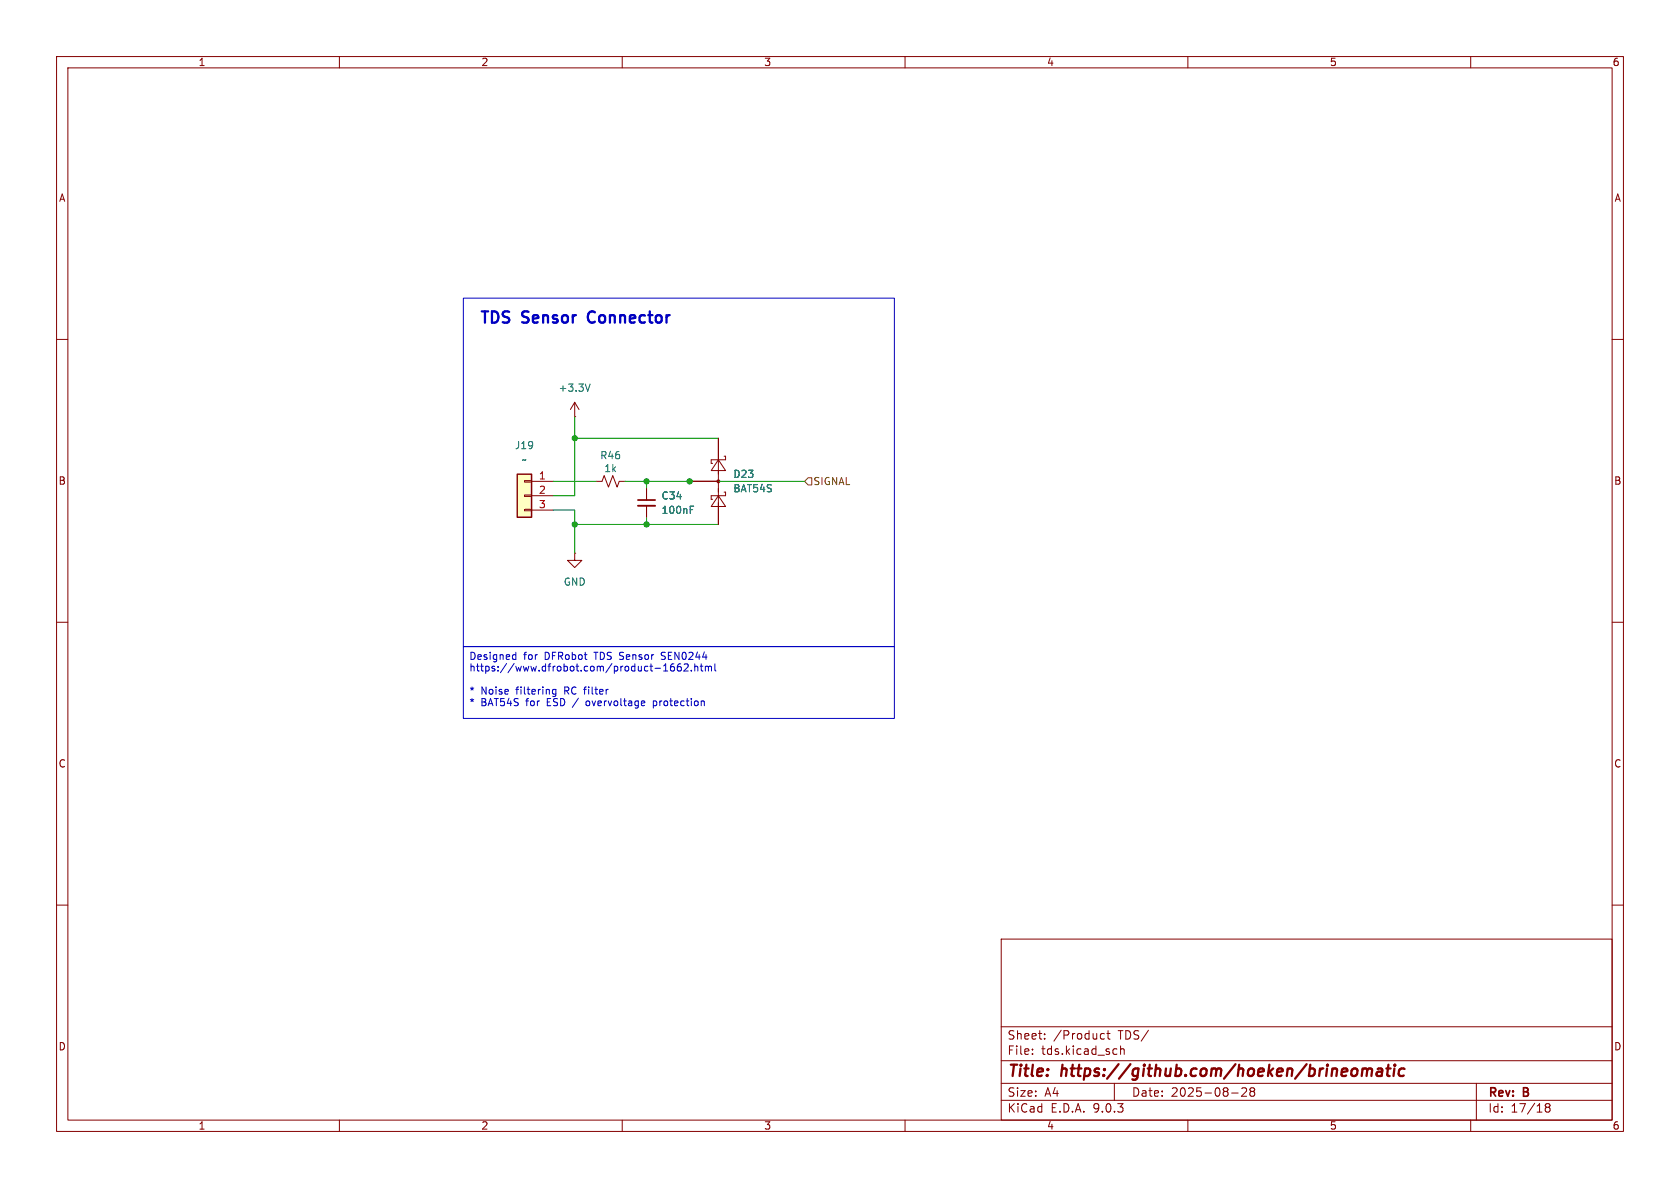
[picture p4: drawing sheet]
<svg xmlns="http://www.w3.org/2000/svg" width="297mm" height="210mm" viewBox="0 0 297 210" stroke-linecap="round" stroke-linejoin="round" font-family="sans-serif">
<g fill="none" stroke="#840000" stroke-width=".18">
<path d="M10 10h277v190h-277zM12 12h273v186h-273zM60 10v2M110 10v2M160 10v2M210 10v2M260 10v2M10 60h2M285 60h2M10 110h2M285 110h2M10 160h2"/>
<path d="M177 166h108v32h-108zM285 160h2M60 198v2M110 198v2M160 198v2M177 194.5h108M177 191.5h108M177 187.5h108M177 181.5h108M182.5 186.3v.1M182.5 185.5v.1M184.7 183.6v.1"/>
<path d="M184.7 182.8v.1M194.7 183.6h.5M194.7 182.8h.5M195.7 182.7h.5M195.9 182.2v1.3l.3 .2M197 191.5v3M197.3 185.4l.2 .1M197.5 186.3l-.2 .1M198.1 184.9v1.5M198.1 185.5l.2-.1 .4 .1v.9M210 198v2M217.7 193.2h1.2"/>
<path d="M220.3 192.4v.5l-.8 .9h.9M221 192.4v.3l.2 .2M221.2 192.9l-.2 .3v.5l.2 .1 .5-.1 .1-.2-.1-.4-.2-.2M221.2 192.9h.3M221.7 192.4l.1 .3-.3 .2M260 198v2M261 191.5v6.5M273.5 195.7l-.3-.2 .3-.4 .4 .1 .1 .2-.3 .3M273.5 195.7l-.3 .3v.5l.3 .1 .4-.1 .1-.2v-.4l-.3-.2M273.5 195.7h.2"/>
</g>
<g fill="none" stroke="#840000" stroke-width=".4">
<path d="M240.9 189.1a.49 .49 0 0 1 .8 .1M240.9 188.9l-.2 1.3M241.7 189.2a.5 .5 0 0 1 .8-.2l-.1 1.2M241.7 189.2l-.1 1M243.6 189l.2-.1 .5 .1v1.2M244.4 189.4h-.7a.4 .4 0 0 0-.4 .4 .4 .4 0 0 0 .3 .4l.7-.1M245.1 188.9h.7M245.5 188.2l-.3 1.7 .1 .2 .4 .1M246.5 188.9l-.2 1.3M246.6 188.2v.2M246.6 188.2l-.1 .1 .1 .1M246.6 188.2l.1 .1-.1 .1"/>
<path d="M248.3 189a.66 .66 0 0 0-1 .3v.5l.1 .3 .2 .1 .6-.1"/>
</g>
<path d="M91.4 83.8h2.6v7.6h-2.6z" fill="#ffffc2"/>
<path d="M91.4 83.8h2.6v7.6h-2.6z" fill="none" stroke="#840000" stroke-width=".25"/>
<g fill="none" stroke="#840000" stroke-width=".18">
<path d="M101.6 73.7h.1M101.6 71.1l-.8 1.3M101.6 71.1l.8 1.3M101.6 71.1v2.6M127 77.5v15.2M92.7 85h1.3v.2h-1.3zM92.7 87.5h1.3v.3h-1.3zM92.7 90h1.3v.3h-1.3zM94 85.1h3.8M94 87.6h3.8M94 90.2h3.8M101.6 97.8v1.3h1.3l-1.3 1.2-1.3-1.2h1.3"/>
<path d="M101.6 97.8h.1M105.4 85.1h1l.4-1 .8 2 .7-2 .8 2 .4-1h1M114.3 86.4v2M114.3 89.4v2M121.9 85.1h5.1M127 87.6l1.3 1.9h-2.6zM127 81.3l1.3 1.9h-2.6zM128 87h.3v.6h-2.6v.7h.3M128 80.6h.3v.7h-2.6v.6h.3"/>
</g>
<path d="M112.8 88.4h3" fill="none" stroke="#840000" stroke-width=".3"/>
<path d="M112.8 89.4h3" fill="none" stroke="#840000" stroke-width=".33"/>
<path d="M104.3 67.9l-.4 1.3M122 90.1h.5M122 89.5h.6" fill="none" stroke="#006464" stroke-width=".18"/>
<circle cx="127" cy="85.1" r=".25" fill="#840000" stroke="#840000" stroke-width=".18"/>
<path d="M142.9 84.5h.6v1.2h-.6l-.7-.6z" fill="none" stroke="#725600" stroke-width=".18"/>
<path d="M101.6 73.7v13.9h-3.8M101.6 77.5h25.4M97.8 85.1h7.6M97.8 90.2h3.8v7.6M101.6 92.7h25.4M110.5 85.1h31.7M114.3 85.1v1.3M114.3 91.4v1.3" fill="none" stroke="#009600" stroke-width=".18"/>
<g fill="none" stroke="#0000c2" stroke-width=".18">
<path d="M81.9 52.7h76.2v61.6h-76.2zM81.9 114.3h76.2v12.7h-76.2zM90.8 115.7l.4 .1M91.2 115.3v1.3M91.2 116.5l-.4 .1M116.9 116.5l.2 .1M117.1 115.3l-.2 .2 .2 .4M117.3 118.6h.7M117.6 117.5l-.3 .2M117.7 117.3v1.3M118.7 117.5a.99 .99 0 0 0-.1 1.1h.5l.2-.5-.3-.3h-.2l-.3 .3M119.9 117.5a.99 .99 0 0 0 0 1.1h.4l.2-.5-.3-.3h-.2l-.3 .3"/>
<path d="M121.7 117.6l-.1 .3-.7 .7h.8M122.2 118.5v.1M122.8 117.9l.2-.1h.3l.1 .8M122.8 117.3v1.3M123.8 117.8h.5M124 117.3v1.1l.3 .2M124.7 117.9l.4-.1 .1 .2M124.7 117.8v.8M125.2 118l.2-.2h.3l.1 .8M125.2 118v.6M126.4 117.3v1.1l.2 .2M98.3 121.9v1l-.3 .2h-.3"/>
<path d="M98.3 121.9h-.4l-.2 .2 .1 .5h.5M103.7 124l-.1 .1 .1 .6M113.9 124l.1 .2-.6 .1M115.5 123.9v1.3M115.5 124.7l.4 .1M115.9 123.9l-.4 .1"/>
</g>
<path d="M104.1 55.3a1.39 1.39 0 0 0 0 1.5" fill="none" stroke="#0000c2" stroke-width=".4"/>
<g fill="#009600" stroke="#009600" stroke-width=".18">
<circle cx="101.6" cy="77.5" r=".46"/>
<circle cx="114.3" cy="92.7" r=".46"/>
<circle cx="114.3" cy="85.1" r=".46"/>
<circle cx="121.9" cy="85.1" r=".46"/>
<circle cx="101.6" cy="92.7" r=".46"/>
</g>
<g font-size="2.8" fill="#0000c2">
<text x="84.7" y="57.7">TDS</text>
<text x="92.5" y="57.7">Sensor</text>
<text x="104.9" y="57.7">Connector</text>
</g>
<g font-size="2.8" fill="#840000">
<text x="178" y="190.9">Title:</text>
<text x="187.7" y="190.9">https://github.com/hoeken/brineomatic</text>
</g>
<g font-size="2.1" fill="#840000">
<text x="178" y="184">Sheet:</text>
<text x="186.2" y="184">/Product</text>
<text x="197.7" y="184">TDS/</text>
<text x="178" y="186.7">File:</text>
<text x="184.1" y="186.7">tds.kicad_sch</text>
<text x="178" y="196.9">KiCad</text>
<text x="178" y="194.1">Size:</text>
<text x="184.7" y="194.1">A4</text>
<text x="185.7" y="196.9">E.D.A.</text>
<text x="193.3" y="196.9">9.0.3</text>
<text x="200" y="194.1">Date:</text>
<text x="207" y="194.1">2025-08-28</text>
<text x="263" y="194.3">Rev:</text>
<text x="263" y="196.9">Id:</text>
<text x="267.1" y="196.9">17/18</text>
<text x="269.4" y="194.3">B</text>
</g>
<g font-size="1.8" fill="#840000">
<text x="35" y="11.9">1</text>
<text x="85" y="11.9">2</text>
<text x="135" y="11.9">3</text>
<text x="185" y="11.9">4</text>
<text x="235" y="11.9">5</text>
<text x="285" y="11.9">6</text>
<text x="10.3" y="35.9">A</text>
<text x="285.3" y="35.9">A</text>
<text x="10.3" y="85.9">B</text>
<text x="285.3" y="85.9">B</text>
<text x="10.3" y="135.9">C</text>
<text x="285.3" y="135.9">C</text>
<text x="10.3" y="185.9">D</text>
<text x="285.3" y="185.9">D</text>
<text x="35" y="199.9">1</text>
<text x="85" y="199.9">2</text>
<text x="135" y="199.9">3</text>
<text x="185" y="199.9">4</text>
<text x="235" y="199.9">5</text>
<text x="285" y="199.9">6</text>
</g>
<g font-size="1.8" fill="#006464">
<text x="98.7" y="69.4">+3.3V</text>
<text x="90.9" y="79.6">J19</text>
<text x="92.2" y="82.1">~</text>
<text x="106" y="81.4">R46</text>
<text x="106.7" y="83.7">1k</text>
<text x="116.8" y="88.5">C34</text>
<text x="129.5" y="87.2">BAT54S</text>
<text x="129.5" y="84.7">D23</text>
<text x="116.8" y="91">100nF</text>
<text x="99.6" y="103.7">GND</text>
</g>
<g font-size="1.8" fill="#a90000">
<text x="95.2" y="84.8">1</text>
<text x="95.2" y="87.4">2</text>
<text x="95.2" y="89.9">3</text>
</g>
<text font-size="1.8" fill="#725600" x="143.7" y="86">SIGNAL</text>
<g font-size="1.8" fill="#0000c2">
<text x="82.9" y="117">Designed</text>
<text x="82.9" y="119">https://www.dfrobot.com/product-1662.html</text>
<text x="92.6" y="117">for</text>
<text x="96.4" y="117">DFRobot</text>
<text x="105.4" y="117">TDS Sensor</text>
<text x="117.6" y="117">SEN0244</text>
<text x="82.9" y="123.1">*</text>
<text x="82.9" y="125.2">*</text>
<text x="85" y="123.1">Noise</text>
<text x="85" y="125.2">BAT54S</text>
<text x="91.4" y="123.1">filtering</text>
<text x="93.1" y="125.2">for</text>
<text x="97" y="125.2">ESD /</text>
<text x="100" y="123.1">RC filter</text>
<text x="104.3" y="125.2">overvoltage</text>
<text x="116.3" y="125.2">protection</text>
</g>
</svg>
